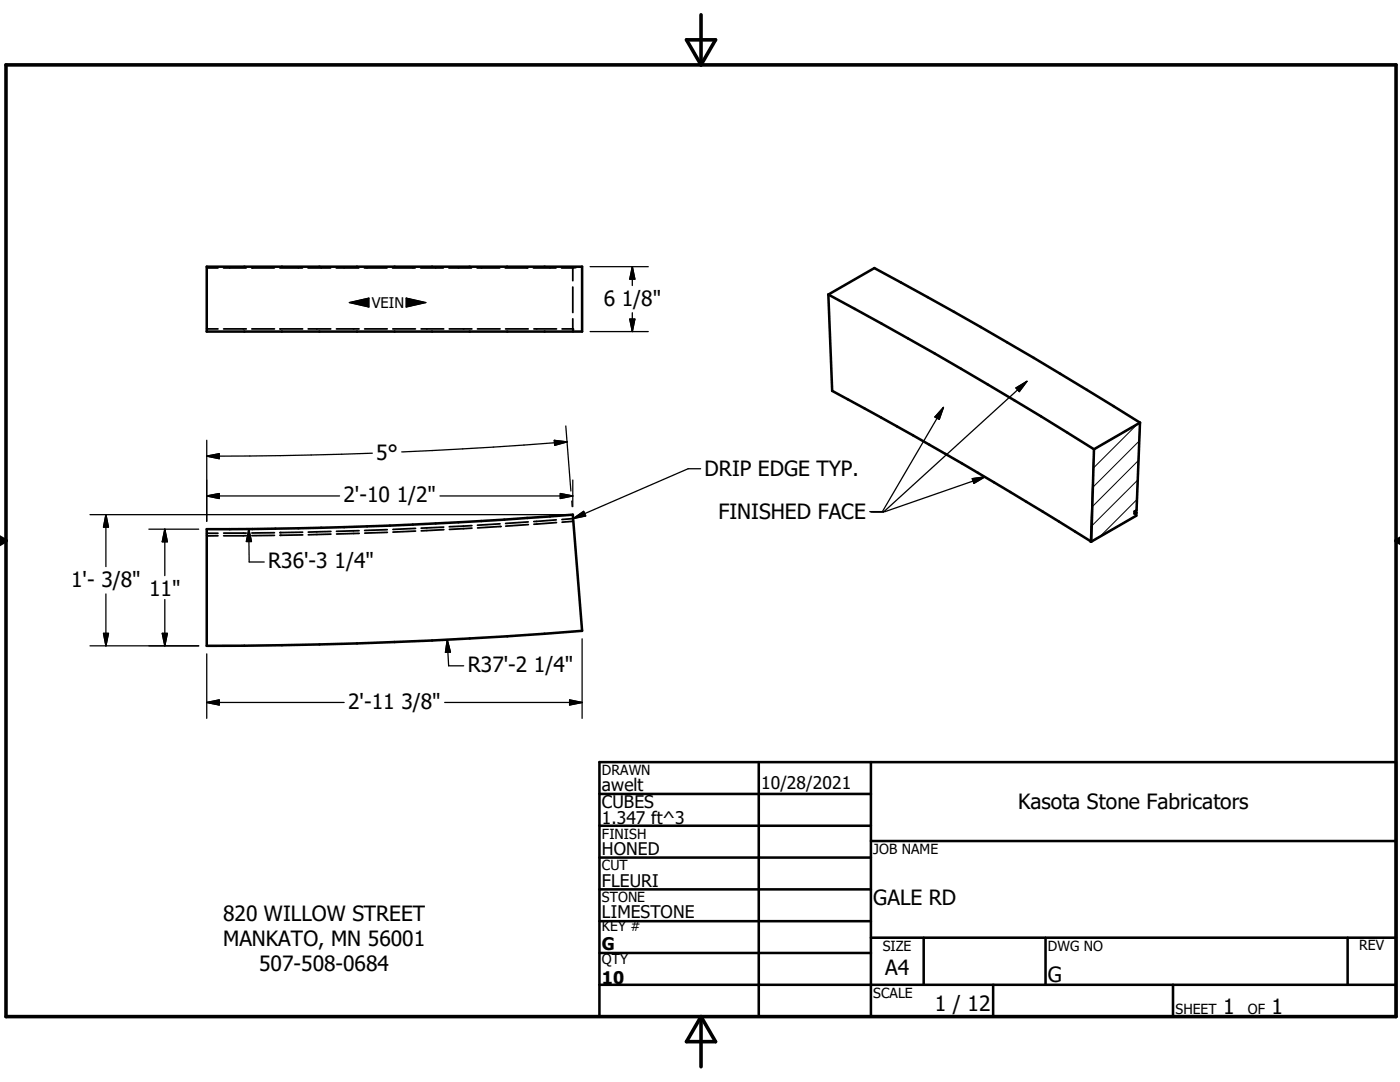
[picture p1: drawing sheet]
<svg xmlns="http://www.w3.org/2000/svg" width="279mm" height="216mm" viewBox="0 0 279 216" stroke-linecap="round" stroke-linejoin="round" font-family="sans-serif">
<g fill="none" stroke="#000" stroke-width=".36">
<path d="M41.3 53.5h2.2M44.6 53.5h4.5M50.2 53.5h4.5M55.9 53.5h4.5M61.5 53.5h4.5M67.1 53.5h4.5M72.7 53.5h4.5M78.3 53.5h4.5M84 53.5h4.5M89.6 53.5h4.5M95.2 53.5h4.5M100.8 53.5h4.5"/>
<path d="M106.5 53.5h4.5M112.1 53.5h2.2M114.3 53.5v2.5M114.3 57.3v5.1M115 53.4l-.7 .1M116.2 53.2l-.6 .1M41.3 65.6h2.2M44.6 65.6h4.5M50.3 65.6h4.5M55.9 65.6h4.5M61.5 65.6h4.5M67.2 65.6h4.5"/>
<path d="M72.8 65.6h4.5M78.4 65.6h4.5M84 65.6h4.5M89.7 65.6h4.5M95.3 65.6h4.5M100.9 65.6h4.5M106.6 65.6h4.5M112.2 65.6h2.2v.2M114.3 63.6v2.6M114.4 66v.2M41.3 106.4h2.2M43.5 106.9h-2.2"/>
<path d="M44.6 106.4h4.5M49.1 106.9h-4.5M54.8 106.3l-4.5 .1M54.8 106.8l-4.5 .1M60.4 106.2l-4.5 .1M60.4 106.7l-4.5 .1M66 106l-4.5 .2M66 106.6l-4.5 .1M71.7 105.9l-4.5 .1M71.7 106.4l-4.5 .2M77.3 105.7l-4.5 .1M77.3 106.2l-4.5 .2"/>
<path d="M82.9 105.4l-4.5 .2M82.9 106l-4.5 .2M88.5 105.2l-4.5 .2M88.6 105.7l-4.5 .2M94.2 104.9l-4.5 .2M94.2 105.4l-4.5 .2M99.8 104.5l-4.5 .3M99.8 105.1l-4.5 .2M105.4 104.1l-4.5 .3M105.4 104.7l-4.5 .3M111 103.7l-4.5 .4M111.1 104.3l-4.5 .3"/>
<path d="M114.4 103.5l-2.2 .2M114.4 104l-2.2 .2"/>
</g>
<g fill="#000">
<circle cx="55.9" cy="106.3" r=".18"/>
<circle cx="55.9" cy="106.8" r=".18"/>
<circle cx="99.8" cy="105.1" r=".18"/>
</g>
<g fill="none" stroke="#000" stroke-width=".51">
<path d="M41.3 53.2h74.9v13h-74.9zM165.3 58.8a890.9 890.9 0 0 1 53 30.8M165.3 58.8l.8 19.2a903.9 903.9 0 0 1 51.7 30.1M165.3 58.8l9.2-5.3a914 914 0 0 1 53 30.8M218.3 89.6l-.5 18.5M227.5 84.3l-.7 17.5-.4 .3M227.5 84.3l-9.2 5.3M41.3 105.6a908.2 908.2 0 0 0 73-2.9l1.9 23.2a954.3 954.3 0 0 1-74.9 3zM226.4 102.1v.4l.4-.2M226.5 102.1l.3 .2M226.8 102.3v.6l-9 5.2M119.6 158.4h54.2"/>
<path d="M119.6 152.1h159v50.8h-159zM151.4 152.1v50.8M173.8 152.1v50.8M119.6 164.8h54.2M119.6 171.1h54.2M119.6 177.5h54.2M173.8 167.8h104.8M119.6 183.8h54.2M119.6 190.2h54.2M119.6 196.5h159M173.8 187.1h104.8M184.3 187.1v9.4"/>
<path d="M198.2 196.5v6.4M208.7 187.1v9.4M234.1 196.5v6.4M268.9 187.1v9.4"/>
</g>
<path d="M69.7 60.4l3.9-.9v1.8zM81.1 59.5l3.9 .9-3.9 .9z" fill="#000" stroke="#000" stroke-width=".2"/>
<path d="M226.9 99.7l-7.5 7.4M226.9 84.7l-8.7 8.7M227.1 95.8l-9.4 9.3M227.2 91.9l-9.3 9.3M227.4 88l-9.4 9.3" fill="none" stroke="#000" stroke-width=".2"/>
<path d="M1.2 12.9h277.4v190h-277.4zM137 7.9h5.8l-2.9 5zM139.9 2.9v10M-.1 107.9h1.3M-.1 107.2l1.3 .7M1.2 107.9l-1.2 .7M278.6 107.9h.8M278.6 107.9l.8 .5M279.4 107.4l-.8 .5M139.9 202.9v10M139.9 202.9l2.9 5h-5.8z" fill="none" stroke="#000" stroke-width=".71"/>
<g fill="none" stroke="#000" stroke-width=".25">
<path d="M81.1 59.5l3.9 .9-3.9 .9zM117.8 53.2h11.6M126.2 53.2v3.8M126.2 53.2l.5 2.5h-1zM69.7 60.4l3.9-.9v1.8zM117.8 66.2h11.6M125.7 63.7h1l-.5 2.5zM126.2 62.4v3.8M202.8 77.4l2.1-1.3-1.5 2zM204.9 76.1l-28.6 26.1h-2.5M41.3 99h26.5M41.3 99l2.5-.5v1z"/>
<path d="M41.3 91l2.5-.5v1zM41.3 87.8v16.2M74.3 90.4l-18.3 .5-14.7 .1M87.8 99h26.5M110.6 87.9l2.6 .3-2.5 .7zM111.8 98.5l2.5 .5-2.5 .5zM112.9 85l1 13M113.2 88.2l-14.7 1-18.3 1M114.1 100l.1 1.1M114.3 95.8v5.3M139.8 93.5h-2.5l-22.9 10M188.3 81.3l-12.2 20.8"/>
<path d="M188.3 81.3l-.9 2.4-.8-.5zM194 95.5l2.6-.3-2.2 1.2zM196.6 95.2l-20 6.9h-3M218.3 89.6l9.2-5.3-.7 18.6-9.2 5.3zM18 102.7h94.7M21.1 102.7v10.4M21.1 118.5v10.4M21.1 102.7l.5 2.5h-.9zM29.7 105.6h10M32.9 105.6v9.3M32.9 119.6v9.3M32.9 105.6l.5 2.5h-1z"/>
<path d="M49.7 105.6v6.5h3M49.7 105.6l.5 2.5h-1zM114.4 103.5l2.1-1.5 .4 .9zM18 128.9h21.7M20.7 126.4h.9l-.5 2.5zM32.4 126.4h1l-.5 2.5zM41.3 130.5v12.8M89.3 127.7l.2 5.2h3M89.3 127.7l.6 2.4-1 .1zM113.7 139.7l2.5 .5-2.5 .5zM116.2 127.5v15.8M41.3 140.2l2.5-.5v1z"/>
<path d="M41.3 140.2h27.4M88.7 140.2h27.5"/>
</g>
<g fill="#000" stroke="#000" stroke-width=".25">
<path d="M126.2 53.2l.5 2.5h-1zM125.7 63.7h1l-.5 2.5zM202.8 77.4l2.1-1.3-1.5 2zM41.3 99l2.5-.5v1zM41.3 91l2.5-.5v1zM110.6 87.9l2.6 .3-2.5 .7zM111.8 98.5l2.5 .5-2.5 .5zM188.3 81.3l-.9 2.4-.8-.5zM194 95.5l2.6-.3-2.2 1.2zM21.1 102.7l.5 2.5h-.9zM32.9 105.6l.5 2.5h-1zM49.7 105.6l.5 2.5h-1z"/>
<path d="M114.4 103.5l2.1-1.5 .4 .9zM20.7 126.4h.9l-.5 2.5zM32.4 126.4h1l-.5 2.5zM41.3 140.2l2.5-.5v1zM89.3 127.7l.6 2.4-1 .1zM113.7 139.7l2.5 .5-2.5 .5z"/>
</g>
<g font-size="4.2">
<text x="120.5" y="61">6 1/8&quot;</text>
<text x="75.1" y="91.9">5°</text>
<text x="140.6" y="95">DRIP EDGE TYP.</text>
<text x="68.6" y="100.2">2'-10 1/2&quot;</text>
<text x="143.4" y="103.6">FINISHED FACE</text>
<text x="53.6" y="113.4">R36'-3 1/4&quot;</text>
<text x="14.2" y="117.1">1'- 3/8&quot;</text>
<text x="29.8" y="118.8">11&quot;</text>
<text x="93.3" y="134.1">R37'-2 1/4&quot;</text>
<text x="69.5" y="141.4">2'-11 3/8&quot;</text>
<text x="203.2" y="161.5">Kasota Stone Fabricators</text>
<text x="44.5" y="183.7">820 WILLOW STREET</text>
<text x="174.3" y="180.5">GALE RD</text>
<text x="44.5" y="188.8">MANKATO, MN 56001</text>
<text x="51.7" y="193.8">507-508-0684</text>
<text x="176.7" y="194.6">A4</text>
<text x="209.1" y="195.9">G</text>
<text x="186.6" y="201.7">1 / 12</text>
<text x="244.1" y="202.3">1</text>
<text x="253.8" y="202.3">1</text>
</g>
<g font-size="3.5">
<text x="120.1" y="157.9">awelt</text>
<text x="120.1" y="161.2">CUBES</text>
<text x="151.9" y="157.4">10/28/2021</text>
<text x="120.1" y="164.5">1.347 ft^3</text>
<text x="120.1" y="170.6">HONED</text>
<text x="120.1" y="176.9">FLEURI</text>
<text x="120.1" y="183.3">LIMESTONE</text>
<text x="120.1" y="189.6">G</text>
<text x="120.1" y="196.3">10</text>
</g>
<text font-size="2.9" x="74.2" y="61.4">VEIN</text>
<g font-size="2.8">
<text x="120.1" y="154.6">DRAWN</text>
<text x="120.1" y="167.3">FINISH</text>
<text x="120.1" y="173.7">CUT</text>
<text x="174.3" y="170.4">JOB NAME</text>
<text x="120.1" y="180">STONE</text>
<text x="120.1" y="185.8">KEY #</text>
<text x="176.2" y="189.7">SIZE</text>
<text x="209.1" y="189.7">DWG NO</text>
<text x="271.3" y="189.7">REV</text>
<text x="120.1" y="192.4">QTY</text>
<text x="174.3" y="199.1">SCALE</text>
<text x="234.6" y="202.3">SHEET</text>
<text x="249" y="202.3">OF</text>
</g>
</svg>
